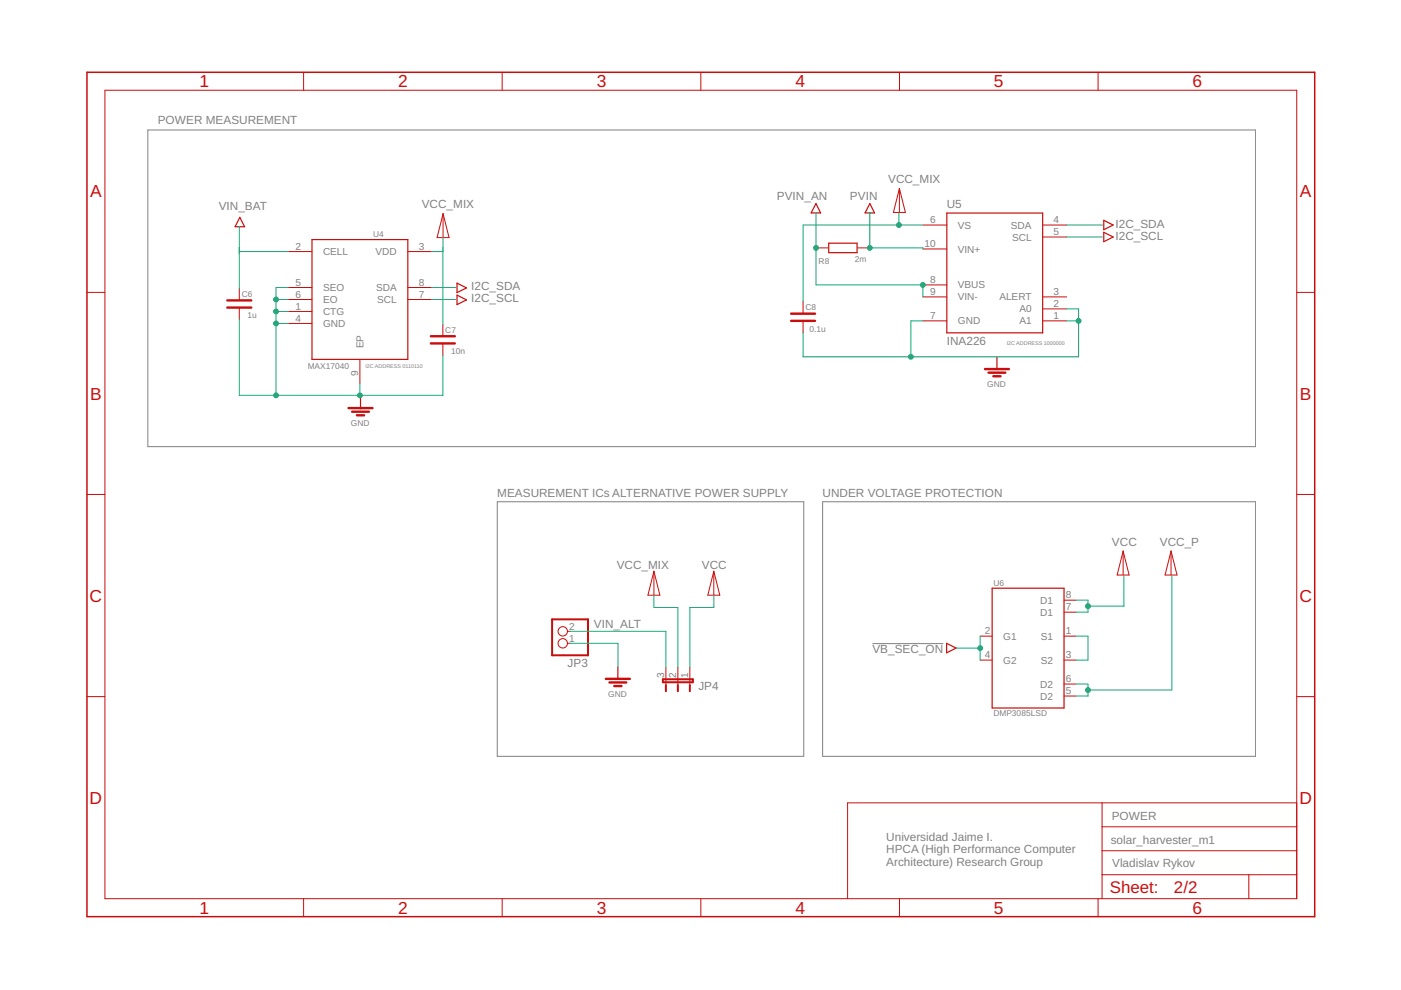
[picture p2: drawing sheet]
<svg xmlns="http://www.w3.org/2000/svg" width="297mm" height="210mm" viewBox="0 0 297 210" stroke-linecap="round" stroke-linejoin="round" font-family="sans-serif">
<path d="M31.3 27.6h234.9v67.1h-234.9zM105.4 106.4h65v54h-65zM174.4 106.4h91.8v54h-91.8zM185 136.5h15" fill="none" stroke="#808080" stroke-width=".21"/>
<g fill="none" stroke="#c90d0c" stroke-width=".21">
<path d="M22.2 19.1h252.7v171.4h-252.7zM64.4 15.3v3.8M106.5 15.3v3.8M148.6 15.3v3.8M190.7 15.3v3.8M232.8 15.3v3.8M190.7 40v5M190.7 40l1.3 5h-2.6zM61.1 53.3h5M86.5 53.3h5M93.9 45.3v5.1M93.9 45.3l1.3 5.1h-2.5z"/>
<path d="M173 52.6h2.6M181.9 52.6h2.5M195.7 47.7h5M195.7 52.8h5M221.1 47.7h5M221.1 50.2h5M18.4 62h3.8M50.7 61.2v2.5M50.7 65.2v2.6M61.1 61h5M61.1 63.5h5M61.1 66h5"/>
<path d="M61.1 68.6h5M76.3 76.2v5.1M86.5 61h5M86.5 63.5h5M93.9 68.8v2.5M93.9 72.8v2.6M170.3 64v2.5M170.3 68v2.6M195.7 60.4h5M195.7 62.9h5M195.7 68h5M221.1 62.9h5"/>
<path d="M221.1 68h5M221.1 65.5h5M274.9 62h3.8M18.4 104.8h3.8M238.1 116.8v5.1M238.1 116.8l1.3 5.1h-2.5zM248.3 116.8l1.3 5.1h-2.6zM248.3 116.8v5.1M274.9 104.8h3.8M120.3 136.4h.6M120.3 133.9h.6M138.6 121.1l1.3 5.1h-2.5z"/>
<path d="M138.6 121.1v5.1M151.3 121.1v5.1M151.3 121.1l1.3 5.1h-2.5zM207.8 134.9h2.6M207.8 140h2.6M225.6 134.9h2.5M225.6 140h2.5M225.6 127.3h2.5M225.6 129.8h2.5M18.4 147.7h3.8M141.2 141.5v3.8M143.7 141.5v3.8"/>
<path d="M146.3 141.5v3.8M225.6 147.6h2.5M225.6 145h2.5M274.9 147.7h3.8M233.7 170.2v20.3M233.7 175.3h41.2M274.9 170.2h-95.2v20.3M64.4 190.5v3.9M106.5 190.5v3.9M148.6 190.5v3.9M190.7 190.5v3.9M232.8 190.5v3.9"/>
<path d="M233.7 185.5h41.2M233.7 180.4h41.2M264.8 185.5v5"/>
<circle cx="119.3" cy="136.4" r=".99"/>
<circle cx="119.3" cy="133.9" r=".99"/>
</g>
<path d="M18.4 15.3h260.3v179.1h-260.3z" fill="none" stroke="#c90d0c" stroke-width=".32"/>
<g fill="none" stroke="#c90d0c" stroke-width=".25">
<path d="M50.8 46.1l1.1 2h-2.1zM66.1 50.8h20.4v25.4h-20.4zM173 43.2l1 1.9h-2zM175.7 51.6h6v2h-6zM184.4 43.2l1 1.9h-2zM200.7 45.2h20.4v25.4h-20.4zM234 46.7l2 1-2 1zM234 49.3l2 .9-2 1zM96.9 60l2 1-2 1zM96.9 62.6l2 1-2 1zM211.4 75.7v2.6M76.4 84v2.5"/>
<path d="M200.7 136.4l2 1-2 1zM210.4 124.7h15.2v25.4h-15.2zM131 141.4v2.5"/>
</g>
<g fill="none" stroke="#c90d0c" stroke-width=".51">
<path d="M48.2 65.2h5.1M48.2 63.7h5.1M91.4 72.8h5M91.4 71.3h5M167.7 68h5.1M167.7 66.5h5.1M208.8 78.3h5.1M209.6 79h3.5M210.6 79.8h1.5M73.9 86.5h5.1M74.7 87.3h3.5M75.7 88.1h1.5"/>
<path d="M128.5 143.9h5M129.2 144.7h3.6M130.2 145.5h1.6"/>
</g>
<path d="M117.1 131.3h7.6v7.6h-7.6zM140.5 144h6.4v.7h-6.4zM141.2 145.3v1.3M143.7 145.3v1.3M146.3 145.3v1.3" fill="none" stroke="#c90d0c" stroke-width=".42"/>
<g fill="none" stroke="#0dab76" stroke-width=".21">
<path d="M50.7 48.1l.1 13.1M50.7 53.3h10.4M93.9 52.5v16.3M93.9 50.4v2.9h-2.4M173.1 45l-.1 15.4h22.7v2.5M184.8 45h-.4v7.6h11.3v.2M190.6 45.2v2.5M195.7 47.7h-25.4v16.3M226.1 47.7h7.7M226.1 50.2h7.7M50.7 67.8v16h43.2v-8.4M58.5 63.5h2.6"/>
<path d="M58.5 66h2.6M58.5 68.6h2.6M61.1 61h-2.6v22.8M91.5 61h5.1M91.5 63.5h5.1M195.7 68h-2.6v7.6M226.1 65.5h2.6v10.1h-58.4v-5M226.1 68h2.6M76.3 81.3v2.5M120.9 136.4h10.1v5.1M120.9 133.9h20.3v7.6M138.6 126.3v2.5h5.1v12.7"/>
<path d="M151.3 126.3v2.5h-5v12.7M202.7 137.4h5.1M207.8 134.9v5.1M228.1 127.3h2.6v2.5h-2.6M228.1 134.9h2.6v5.1h-2.6M238.3 122.2v6.3h-7.6M248.5 122.2v24.1h-17.8M228.1 145h2.6v2.6h-2.6"/>
</g>
<g fill="#0dab76" stroke="#0dab76" stroke-width=".21">
<circle cx="184.4" cy="52.6" r=".51"/>
<circle cx="230.7" cy="128.5" r=".51"/>
<circle cx="173" cy="52.6" r=".51"/>
<circle cx="195.7" cy="60.4" r=".51"/>
<circle cx="58.5" cy="63.5" r=".51"/>
<circle cx="58.5" cy="66" r=".51"/>
<circle cx="58.5" cy="68.6" r=".51"/>
<circle cx="58.5" cy="83.8" r=".51"/>
<circle cx="76.3" cy="83.8" r=".51"/>
<circle cx="228.7" cy="68" r=".51"/>
<circle cx="193.1" cy="75.6" r=".51"/>
<circle cx="230.7" cy="146.3" r=".51"/>
<circle cx="207.8" cy="137.4" r=".51"/>
<circle cx="190.6" cy="47.7" r=".51"/>
</g>
<g font-size="3.7" fill="#c90d0c">
<text x="42.3" y="18.5">1</text>
<text x="84.4" y="18.5">2</text>
<text x="126.5" y="18.5">3</text>
<text x="168.6" y="18.5">4</text>
<text x="210.7" y="18.5">5</text>
<text x="252.9" y="18.5">6</text>
<text x="19.1" y="41.9">A</text>
<text x="275.6" y="41.9">A</text>
<text x="19.1" y="84.7">B</text>
<text x="275.6" y="84.7">B</text>
<text x="19" y="127.6">C</text>
<text x="275.5" y="127.6">C</text>
<text x="19" y="170.4">D</text>
<text x="275.5" y="170.4">D</text>
<text x="42.3" y="193.7">1</text>
<text x="84.4" y="193.7">2</text>
<text x="126.5" y="193.7">3</text>
<text x="168.6" y="193.7">4</text>
<text x="210.7" y="193.7">5</text>
<text x="252.9" y="193.7">6</text>
</g>
<g font-size="3.6" fill="#c90d0c">
<text x="235.3" y="189.4">Sheet:</text>
<text x="248.9" y="189.3">2/2</text>
</g>
<g font-size="2.5" fill="#808080">
<text x="33.4" y="26.4">POWER MEASUREMENT</text>
<text x="188.3" y="38.8">VCC_MIX</text>
<text x="46.4" y="44.5">VIN_BAT</text>
<text x="89.4" y="44.1">VCC_MIX</text>
<text x="164.7" y="42.5">PVIN_AN</text>
<text x="180.2" y="42.5">PVIN</text>
<text x="200.7" y="44.2">U5</text>
<text x="236.5" y="48.4">I2C_SDA</text>
<text x="236.5" y="50.9">I2C_SCL</text>
<text x="99.9" y="61.6">I2C_SDA</text>
<text x="99.9" y="64.1">I2C_SCL</text>
<text x="200.7" y="73.1">INA226</text>
<text x="105.4" y="105.4">MEASUREMENT ICs ALTERNATIVE POWER SUPPLY</text>
<text x="174.4" y="105.4">UNDER VOLTAGE PROTECTION</text>
<text x="235.8" y="115.8">VCC</text>
<text x="245.9" y="115.8">VCC_P</text>
<text x="130.8" y="120.7">VCC_MIX</text>
<text x="148.8" y="120.7">VCC</text>
<text x="125.9" y="133.1">VIN_ALT</text>
<text x="120.3" y="141.4">JP3</text>
<text x="185" y="138.4">VB_SEC_ON</text>
<text x="148.1" y="146.3">JP4</text>
<text x="235.7" y="174">POWER</text>
<text x="187.9" y="178.2">Universidad Jaime I.</text>
<text x="235.5" y="178.9">solar_harvester_m1</text>
<text x="187.9" y="180.9">HPCA (High Performance Computer</text>
<text x="187.9" y="183.6">Architecture) Research Group</text>
<text x="235.8" y="183.8">Vladislav Rykov</text>
</g>
<g font-size="2.1" fill="#808080">
<text x="197.2" y="47.4">6</text>
<text x="223.4" y="47.4">4</text>
<text x="62.6" y="53">2</text>
<text x="88.8" y="53">3</text>
<text x="196" y="52.4">10</text>
<text x="203.1" y="48.5">VS</text>
<text x="203.1" y="53.6">VIN+</text>
<text x="214.3" y="48.5">SDA</text>
<text x="214.6" y="51">SCL</text>
<text x="223.4" y="49.9">5</text>
<text x="68.5" y="54.1">CELL</text>
<text x="79.6" y="54.1">VDD</text>
<text x="62.6" y="60.6">5</text>
<text x="62.6" y="63.2">6</text>
<text x="62.6" y="65.7">1</text>
<text x="68.5" y="61.7">SEO</text>
<text x="68.5" y="64.3">EO</text>
<text x="79.7" y="61.7">SDA</text>
<text x="80" y="64.3">SCL</text>
<text x="88.8" y="60.6">8</text>
<text x="88.8" y="63.2">7</text>
<text x="197.2" y="60.1">8</text>
<text x="197.2" y="62.6">9</text>
<text x="203.1" y="61.2">VBUS</text>
<text x="203.1" y="63.7">VIN-</text>
<text x="211.9" y="63.7">ALERT</text>
<text x="223.4" y="62.6">3</text>
<text x="223.4" y="65.1">2</text>
<text x="62.6" y="68.2">4</text>
<text x="68.5" y="66.8">CTG</text>
<text x="68.5" y="69.3">GND</text>
<text x="197.2" y="67.7">7</text>
<text x="203.1" y="68.8">GND</text>
<text x="216.1" y="66.2">A0</text>
<text x="216.1" y="68.8">A1</text>
<text x="223.4" y="67.7">1</text>
<text x="77.1" y="73.9" transform="rotate(-90 77.1 73.9)">EP</text>
<text x="76" y="79.7" transform="rotate(-90 76 79.7)">9</text>
<text x="220.5" y="128">D1</text>
<text x="220.5" y="130.6">D1</text>
<text x="226" y="126.9">8</text>
<text x="226" y="129.4">7</text>
<text x="120.7" y="136.1">1</text>
<text x="120.7" y="133.5">2</text>
<text x="208.8" y="134.5">2</text>
<text x="212.7" y="135.6">G1</text>
<text x="220.7" y="135.6">S1</text>
<text x="226" y="134.5">1</text>
<text x="140.8" y="143.7" transform="rotate(-90 140.8 143.7)">3</text>
<text x="143.4" y="143.7" transform="rotate(-90 143.4 143.7)">2</text>
<text x="145.9" y="143.7" transform="rotate(-90 145.9 143.7)">1</text>
<text x="208.8" y="139.6">4</text>
<text x="212.7" y="140.7">G2</text>
<text x="220.7" y="140.7">S2</text>
<text x="226" y="139.6">3</text>
<text x="220.5" y="148.3">D2</text>
<text x="220.5" y="145.8">D2</text>
<text x="226" y="147.2">5</text>
<text x="226" y="144.7">6</text>
</g>
<g font-size="1.8" fill="#808080">
<text x="79.1" y="50.3">U4</text>
<text x="173.6" y="56">R8</text>
<text x="181.2" y="55.6">2m</text>
<text x="51.2" y="62.9">C6</text>
<text x="170.8" y="65.7">C8</text>
<text x="52.5" y="67.5">1u</text>
<text x="94.4" y="70.5">C7</text>
<text x="171.6" y="70.3">0.1u</text>
<text x="95.7" y="75.1">10n</text>
<text x="65.2" y="78.1">MAX17040</text>
<text x="209.3" y="82.1">GND</text>
<text x="74.4" y="90.3">GND</text>
<text x="210.6" y="124.2">U6</text>
<text x="129" y="147.7">GND</text>
<text x="210.6" y="151.9">DMP3085LSD</text>
</g>
<g font-size="1.1" fill="#808080">
<text x="77.5" y="77.9">I2C ADDRESS 0110110</text>
<text x="213.4" y="73.1">I2C ADDRESS 1000000</text>
</g>
</svg>
